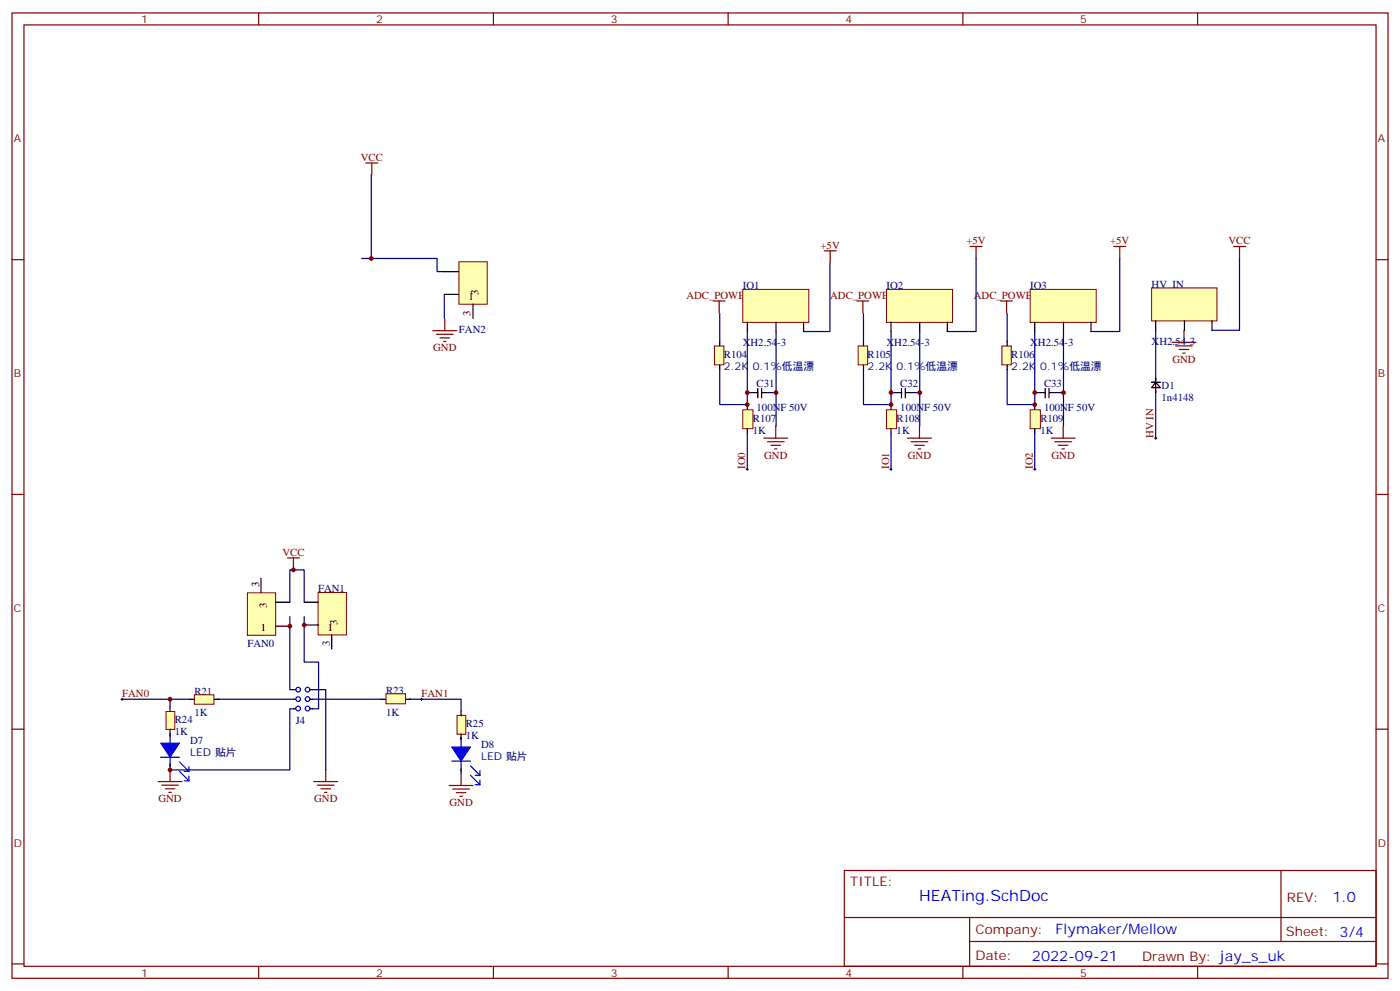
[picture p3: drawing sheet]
<svg xmlns="http://www.w3.org/2000/svg" width="412mm" height="292mm" viewBox="0 0 412 292" stroke-linecap="round" stroke-linejoin="round" font-family="sans-serif">
<g fill="none" stroke="#800000" stroke-width=".35">
<path d="M107.7 48h3.6M109.5 48v3.5M242.8 73.9h3.5M244.5 73.9v3.5M285.8 72.6h3.5M287.5 72.6v3.5M328.1 72.6h3.5M329.8 72.6v3.5M363.4 72.6h3.5M365.1 72.6v3.5M127.5 97.4h7M128.5 98.5h5"/>
<path d="M129.6 99.5h2.8M131 93.9v3.5M210.1 88.7h3.5M211.8 88.7v3.5M252.4 88.7h3.5M254.2 88.7v3.5M294.7 88.7h3.6M296.5 88.7v3.5M348.8 97.3v3.5M130.7 100.6h.7M345.2 100.8h7.1M346.3 101.9h4.9"/>
<path d="M347.4 102.9h2.8M348.4 104h.7M225 129h7M226 130.1h5M227.1 131.2h2.8M228.2 132.2h.7M228.5 125.5v3.5M267.3 129h7.1M268.4 130.1h4.9M269.4 131.2h2.9M270.5 132.2h.7M270.8 125.5v3.5"/>
<path d="M309.7 129h7M310.7 130.1h5M311.8 131.2h2.8M312.8 132.2h.7M313.2 125.5v3.5M84.7 164.3h3.5M86.4 164.3v3.6M46.6 230.2h7M47.6 231.3h5M48.7 232.3h2.8M49.7 233.4h.7M50.1 226.7v3.5"/>
<path d="M92.4 230.2h7.1M93.5 231.3h4.9M94.5 232.3h2.9M95.6 233.4h.7M96 226.7v3.5M132.3 231.4h7M133.3 232.4h5M134.4 233.5h2.8M135.5 234.5h.7M135.8 227.8v3.6"/>
</g>
<path d="M219.8 138.2h.7M220.1 137.9v.7M262.1 138.2h.7M262.5 137.9v.7M304.4 138.2h.8M304.8 137.9v.7M340.1 129h.7M340.4 128.7v.7M35.6 206h.7M36 205.6v.7M123.8 206h.7M124.2 205.6v.7" fill="none" stroke="#000" stroke-width=".29"/>
<g fill="none" stroke="#000080" stroke-width=".35">
<path d="M109.4 51.4v24.7h19.4v3.9h2.1M106.5 76.1h2.9M244.5 77.5v20.1h-7.8M287.5 76.1v21.5h-8.5M329.8 76.1v21.5h-8.4M365.1 76.1v21.2h-8.1M130.9 86.7v7.1M212 92.4v8.1M220.1 97.6v18h1.8M228.6 97.6v27.9M254.4 92.4v8.1M262.5 97.6v18h1.7"/>
<path d="M270.9 97.6v27.9M296.7 92.4v8.1M304.8 97.6v18h1.8M313.3 97.6v27.9M340.4 97.3v14.1M212 108.9v10.3h8.1v-3.6M225.8 115.6h2.8M254.4 108.9v10.3h8.1v-3.6M268.1 115.6h2.8M296.7 108.9v10.3h8.1v-3.6M310.4 115.6h2.9M340.4 115.6v13.4"/>
<path d="M220.1 127.6v10.6M262.5 127.6v10.6M304.8 127.6v10.6M85.4 177.4v-9.5h4.2v9.5M85.4 181.6v21.5h1M89.6 181.6v13.4h4.2v13.8h-1.7M36 206h19.7M50.1 206v2.1M64.2 206h22.2M86.4 208.8h-1v18h-35.3v-1.1M92.1 203.1h3.9v23.7M92.1 206h20.1"/>
<path d="M120.6 206h15.2v3.5M135.8 217.2v.4M135.8 227.1v.7"/>
</g>
<path d="M210.5 101.9h2.7v5.6h-2.7z" fill="#ffffb0" stroke="#800000" stroke-width=".29"/>
<path d="M212 100.5v1.4M212 107.5v1.4M221.9 115.6h1.4M223.2 114.4v2.8M224.3 114.4v2.8M224.4 115.6h1.4" fill="none" stroke="#000" stroke-width=".35"/>
<path d="M218.8 85.2h19.4v9.8h-19.4z" fill="#ffffb0" stroke="#800000" stroke-width=".29"/>
<path d="M220.1 94.9v2.7M228.6 94.9v2.7M236.7 94.9v2.7" fill="none" stroke="#000" stroke-width=".35"/>
<path d="M218.8 120.7h3v5.6h-3z" fill="#ffffb0" stroke="#800000" stroke-width=".29"/>
<path d="M220.1 119.2v1.4M220.1 126.2v1.4" fill="none" stroke="#000" stroke-width=".35"/>
<path d="M252.8 101.9h2.8v5.6h-2.8z" fill="#ffffb0" stroke="#800000" stroke-width=".29"/>
<path d="M254.4 100.5v1.4M254.4 107.5v1.4M264.2 115.6h1.4M265.5 114.4v2.8M266.7 114.4v2.8M266.7 115.6h1.4" fill="none" stroke="#000" stroke-width=".35"/>
<path d="M261.1 85.2h19.5v9.8h-19.5z" fill="#ffffb0" stroke="#800000" stroke-width=".29"/>
<path d="M262.5 94.9v2.7M270.9 94.9v2.7M279 94.9v2.7" fill="none" stroke="#000" stroke-width=".35"/>
<path d="M261.1 120.7h3v5.6h-3z" fill="#ffffb0" stroke="#800000" stroke-width=".29"/>
<path d="M262.5 119.2v1.4M262.5 126.2v1.4" fill="none" stroke="#000" stroke-width=".35"/>
<path d="M295.1 101.9h2.8v5.6h-2.8z" fill="#ffffb0" stroke="#800000" stroke-width=".29"/>
<path d="M296.7 100.5v1.4M296.7 107.5v1.4M306.6 115.6h1.4M307.9 114.4v2.8M309 114.4v2.8M309.1 115.6h1.3" fill="none" stroke="#000" stroke-width=".35"/>
<path d="M303.5 85.2h19.4v9.8h-19.4z" fill="#ffffb0" stroke="#800000" stroke-width=".29"/>
<path d="M304.8 94.9v2.7M313.3 94.9v2.7M321.4 94.9v2.7" fill="none" stroke="#000" stroke-width=".35"/>
<path d="M303.5 120.7h3v5.6h-3z" fill="#ffffb0" stroke="#800000" stroke-width=".29"/>
<path d="M304.8 119.2v1.4M304.8 126.2v1.4" fill="none" stroke="#000" stroke-width=".35"/>
<path d="M135.2 77.1h8.3v12.5h-8.3z" fill="#ffffb0" stroke="#800000" stroke-width=".29"/>
<path d="M130.9 86.7h4.1M130.9 80h4.1M139.3 89.6v4.2" fill="none" stroke="#000" stroke-width=".35"/>
<path d="M72.9 174.6h8.3v12.5h-8.3z" fill="#ffffb0" stroke="#800000" stroke-width=".29"/>
<path d="M76.9 170.3v4.2M81.2 177.4h4.2M81.2 184.4h4.2" fill="none" stroke="#000" stroke-width=".35"/>
<path d="M48.9 209.6h2.6v5.2h-2.6z" fill="#ffffb0" stroke="#800000" stroke-width=".29"/>
<path d="M50.1 208.1v1.4M50.1 214.8v2.1M50.1 225v.7" fill="none" stroke="#000" stroke-width=".35"/>
<path d="M50.1 216.1v9.7M47.3 223h5.6M52.9 224.4l2.8 2.8M52.9 227.2l2.8 2.8M54.3 227.2h1.4M54.3 230h1.4M55.7 225.8v1.4M55.7 228.6v1.4" fill="none" stroke="#00f" stroke-width=".35"/>
<path d="M47.3 218.9h5.6l-2.8 4.1z" fill="#00f" stroke="#00f" stroke-width=".29"/>
<path d="M57.3 204.6h5.7v2.8h-5.7z" fill="#ffffb0" stroke="#800000" stroke-width=".29"/>
<path d="M55.7 206h1.4M63.2 206h1.4" fill="none" stroke="#000" stroke-width=".35"/>
<path d="M93.7 174.5h8.3v12.5h-8.3z" fill="#ffffb0" stroke="#800000" stroke-width=".29"/>
<path d="M89.6 177.4h4.2M89.6 184.1h4.2M97.7 187v4.1" fill="none" stroke="#000" stroke-width=".35"/>
<path d="M134.6 210.7h2.6v5.6h-2.6z" fill="#ffffb0" stroke="#800000" stroke-width=".29"/>
<path d="M135.8 209.5v1.4M135.8 216.2v1.7M135.8 226.4v.7" fill="none" stroke="#000" stroke-width=".35"/>
<path d="M135.8 217.2v9.8M133 224.2h5.6M138.6 225.6l2.8 2.8M138.6 228.4l2.8 2.7M140 228.4h1.4M140 231.1h1.4M141.4 227v1.4M141.4 229.7v1.4" fill="none" stroke="#00f" stroke-width=".35"/>
<path d="M133 220h5.6l-2.8 4.2z" fill="#00f" stroke="#00f" stroke-width=".29"/>
<path d="M113.7 204.3h5.8v3h-5.8z" fill="#ffffb0" stroke="#800000" stroke-width=".29"/>
<path d="M86.4 206h.7M86.4 203.1h.7M86.4 208.8h.7M91.4 206h.7M91.4 203.1h.7M91.4 208.8h.7M112.2 206h1.4M119.6 206h1.4" fill="none" stroke="#000" stroke-width=".35"/>
<g fill="none" stroke="#00f" stroke-width=".35">
<circle cx="87.8" cy="203.1" r=".69"/>
<circle cx="87.8" cy="208.7" r=".69"/>
<circle cx="87.8" cy="205.9" r=".69"/>
<circle cx="90.6" cy="203.1" r=".7"/>
<circle cx="90.6" cy="208.7" r=".69"/>
<circle cx="90.6" cy="205.9" r=".69"/>
</g>
<path d="M339.2 84.8h19.3v9.7h-19.3z" fill="#ffffb0" stroke="#800000" stroke-width=".29"/>
<path d="M340.4 94.5v2.8M348.9 94.5v2.8M357 94.5v2.8M340.4 112.1v-.7v1.2l-1.2 1.6h2.6l-1.4-1.6h-1.2h2.6M340.4 112.6v3" fill="none" stroke="#000" stroke-width=".35"/>
<g fill="none" stroke="#870000" stroke-width=".35">
<path d="M3.5 3.8h405.4v284.3h-405.4zM7.1 7.3h398.2v277.3h-398.2zM76.2 3.8v3.5M145.3 3.8v3.5M214.5 3.8v3.5M283.6 3.8v3.5M352.8 3.8v3.5M3.5 76.5h3.6M405.3 76.5h3.6M3.5 145.6h3.6M405.3 145.6h3.6M3.5 214.8h3.6"/>
<path d="M405.3 214.8h3.6M248.7 256.4h156.6v28.2h-156.6zM377.3 256.4v20.9M248.7 270.2h156.5M285.6 277.3h119.6M285.6 270.2v14.2M3.5 283.9h3.6M76.2 284.6v3.5M145.3 284.6v3.5M214.5 284.6v3.5M283.6 284.6v3.5M352.8 284.6v3.5"/>
<path d="M405.3 283.9h3.6"/>
</g>
<g fill="#800000">
<circle cx="50.1" cy="226.8" r=".71"/>
<circle cx="50.1" cy="206" r=".71"/>
<circle cx="85.4" cy="184.4" r=".71"/>
<circle cx="86.4" cy="167.9" r=".71"/>
<circle cx="89.6" cy="184.1" r=".71"/>
<circle cx="109.4" cy="76.1" r=".71"/>
<circle cx="220.1" cy="119.2" r=".71"/>
<circle cx="220.1" cy="115.6" r=".71"/>
<circle cx="228.6" cy="115.6" r=".71"/>
<circle cx="262.5" cy="119.2" r=".71"/>
<circle cx="262.5" cy="115.6" r=".71"/>
<circle cx="270.9" cy="115.6" r=".71"/>
<circle cx="304.8" cy="119.2" r=".71"/>
<circle cx="304.8" cy="115.6" r=".71"/>
<circle cx="313.3" cy="115.6" r=".71"/>
</g>
<text font-size="4.6" fill="#00f" x="270.8" y="265.4">HEATing.SchDoc</text>
<g font-size="4.2" fill="#00f">
<text x="392.5" y="265.7">1.0</text>
<text x="310.9" y="275.2">Flymaker/Mellow</text>
<text x="304" y="283">2022-09-21</text>
</g>
<g font-size="3.9" fill="#800">
<text x="250.5" y="261">TITLE:</text>
<text x="379.1" y="265.7">REV:</text>
<text x="287.4" y="275.2">Company:</text>
<text x="378.7" y="275.8">Sheet: 3/4</text>
<text x="287.4" y="282.9">Date:</text>
<text x="336.4" y="282.9">Drawn By: jay_s_uk</text>
</g>
<g font-size="3.2" fill="#800">
<text x="41.6" y="6.8">1</text>
<text x="110.8" y="6.8">2</text>
<text x="179.9" y="6.8">3</text>
<text x="249.1" y="6.8">4</text>
<text x="318.2" y="6.8">5</text>
<text x="4.1" y="41.9">A</text>
<text x="405.9" y="41.9">A</text>
<text x="4.1" y="111.1">B</text>
<text x="405.9" y="111.1">B</text>
<text x="4.1" y="180.2">C</text>
<text x="405.9" y="180.2">C</text>
<text x="4.1" y="249.3">D</text>
<text x="405.9" y="249.3">D</text>
<text x="41.6" y="287.6">1</text>
<text x="110.8" y="287.6">2</text>
<text x="179.9" y="287.6">3</text>
<text x="249.1" y="287.6">4</text>
<text x="318.2" y="287.6">5</text>
</g>
<g font-size="3.2" fill="#800000">
<text x="106.3" y="47.4">VCC</text>
<text x="284.7" y="72">+5V</text>
<text x="327" y="72">+5V</text>
<text x="361.9" y="72">VCC</text>
<text x="241.7" y="73.2">+5V</text>
<text x="202.2" y="88">ADC_POWER</text>
<text x="244.5" y="88">ADC_POWER</text>
<text x="286.9" y="88">ADC_POWER</text>
<text x="127.6" y="103.5">GND</text>
<text x="345.3" y="106.9">GND</text>
<text x="339.8" y="129" transform="rotate(-90 339.8 129)">HV IN</text>
<text x="225.1" y="135.1">GND</text>
<text x="267.4" y="135.1">GND</text>
<text x="309.8" y="135.1">GND</text>
<text x="219.5" y="138.1" transform="rotate(-90 219.5 138.1)">IO0</text>
<text x="261.9" y="138.1" transform="rotate(-90 261.9 138.1)">IO1</text>
<text x="304.2" y="138.1" transform="rotate(-90 304.2 138.1)">IO2</text>
<text x="83.2" y="163.7">VCC</text>
<text x="36" y="205.4">FAN0</text>
<text x="124.2" y="205.3">FAN1</text>
<text x="46.7" y="236.3">GND</text>
<text x="92.5" y="236.3">GND</text>
<text x="132.4" y="237.4">GND</text>
</g>
<g font-size="3.2">
<text x="138" y="88.4">1</text>
<text x="140.9" y="86.8" transform="rotate(-90 140.9 86.8)">3</text>
<text x="138.6" y="93" transform="rotate(-90 138.6 93)">3</text>
<text x="76.3" y="172.9" transform="rotate(-90 76.3 172.9)">3</text>
<text x="78.6" y="179" transform="rotate(-90 78.6 179)">3</text>
<text x="76.8" y="185.9">1</text>
<text x="96.5" y="185.8">1</text>
<text x="99.5" y="184.2" transform="rotate(-90 99.5 184.2)">3</text>
<text x="97.2" y="190.4" transform="rotate(-90 97.2 190.4)">3</text>
</g>
<g font-size="3.2" fill="#000080">
<text x="218.8" y="85.2">IO1</text>
<text x="261.1" y="85.2">IO2</text>
<text x="303.5" y="85.2">IO3</text>
<text x="339.2" y="84.8">HV_IN</text>
<text x="135.2" y="98">FAN2</text>
<text x="218.8" y="102">XH2.54-3</text>
<text x="261.1" y="102">XH2.54-3</text>
<text x="303.5" y="102">XH2.54-3</text>
<text x="339.2" y="101.5">XH2.54-3</text>
<text x="213.2" y="105.4">R104</text>
<text x="255.6" y="105.4">R105</text>
<text x="297.9" y="105.4">R106</text>
<text x="213.2" y="109">2.2K 0.1%低温漂</text>
<text x="255.6" y="109">2.2K 0.1%低温漂</text>
<text x="297.9" y="109">2.2K 0.1%低温漂</text>
<text x="222.9" y="114.1">C31</text>
<text x="265.2" y="114.1">C32</text>
<text x="307.5" y="114.1">C33</text>
<text x="342.2" y="118.1">1n4148</text>
<text x="342.2" y="114.6">D1</text>
<text x="221.8" y="124.2">R107</text>
<text x="222.9" y="121.1">100NF 50V</text>
<text x="264.1" y="124.2">R108</text>
<text x="265.2" y="121.1">100NF 50V</text>
<text x="306.5" y="124.2">R109</text>
<text x="307.5" y="121.1">100NF 50V</text>
<text x="221.8" y="127.8">1K</text>
<text x="264.1" y="127.8">1K</text>
<text x="306.5" y="127.8">1K</text>
<text x="93.7" y="174.5">FAN1</text>
<text x="72.9" y="190.6">FAN0</text>
<text x="57.3" y="204.6">R21</text>
<text x="113.7" y="204.3">R23</text>
<text x="51.5" y="213.1">R24</text>
<text x="57.3" y="211">1K</text>
<text x="87.1" y="213.3">J4</text>
<text x="113.7" y="210.8">1K</text>
<text x="137.2" y="214.2">R25</text>
<text x="51.5" y="216.6">1K</text>
<text x="56" y="219.3">D7</text>
<text x="137.2" y="217.8">1K</text>
<text x="141.7" y="220.4">D8</text>
<text x="56" y="222.8">LED 贴片</text>
<text x="141.7" y="223.9">LED 贴片</text>
</g>
</svg>
